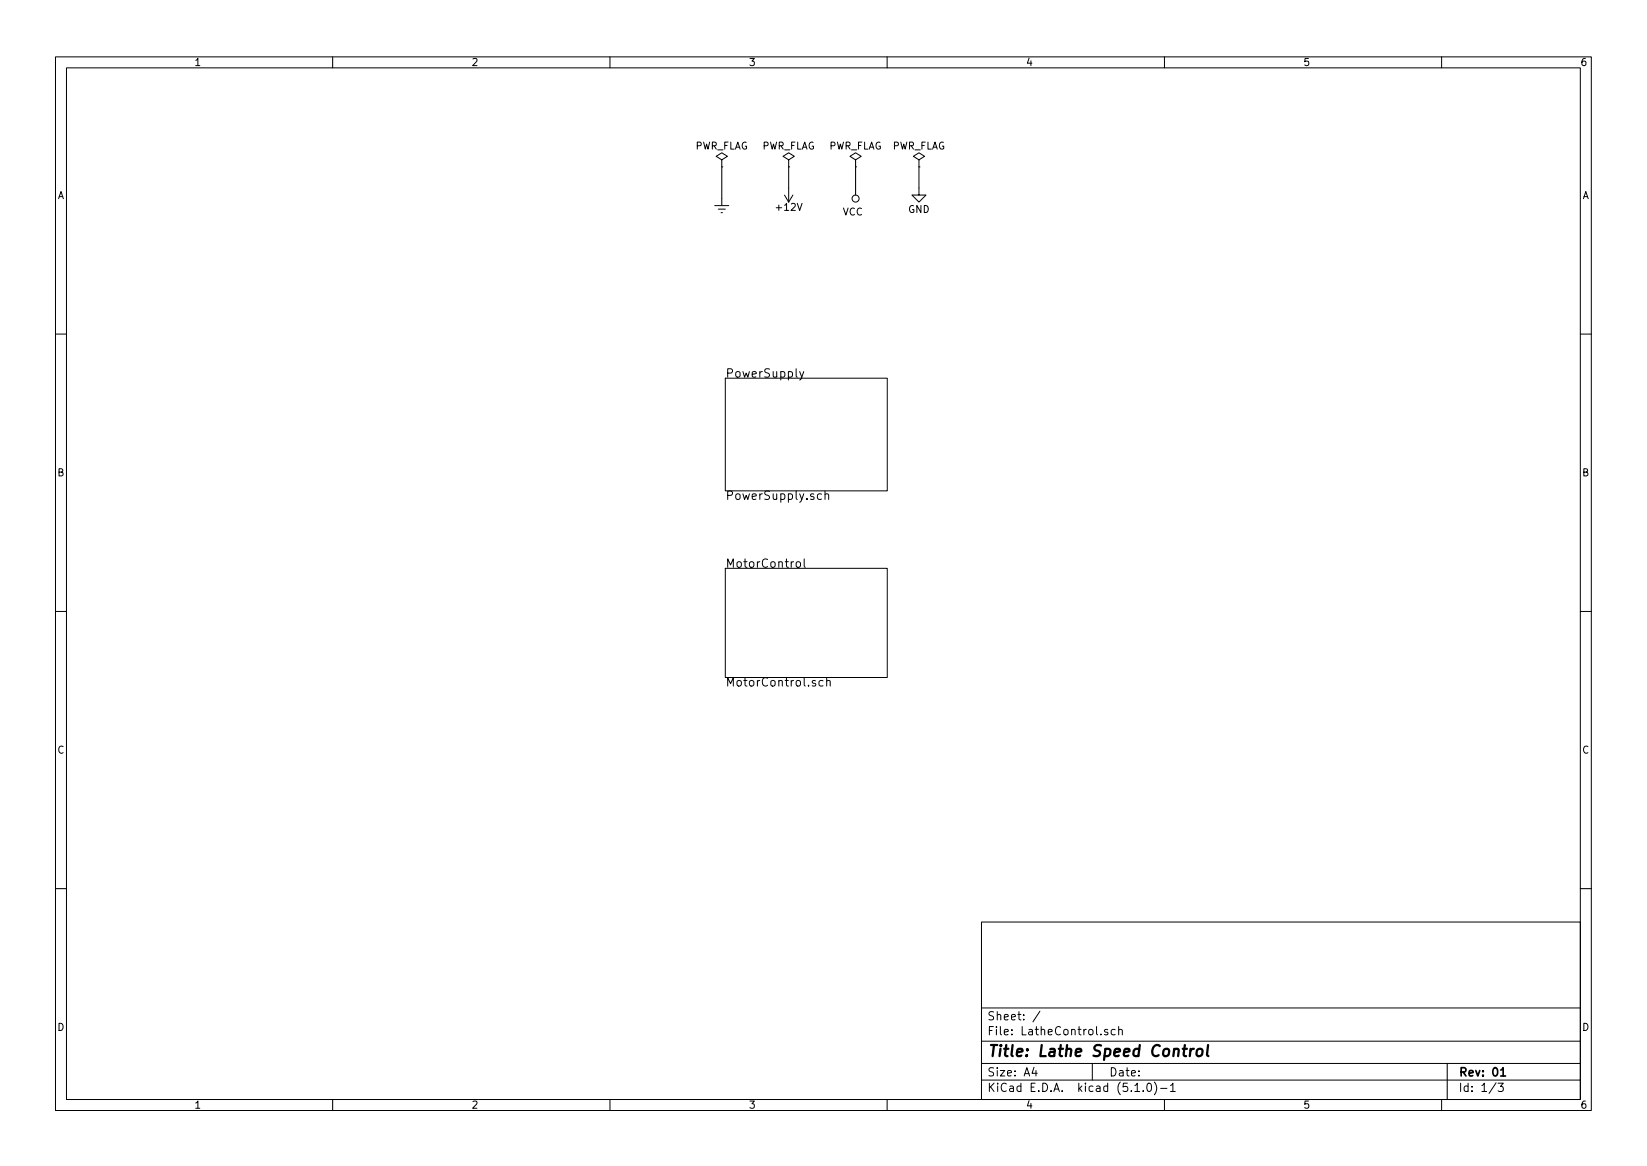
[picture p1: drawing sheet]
EESchema Schematic File Version 4
LIBS:LatheControl-cache
EELAYER 29 0
EELAYER END
$Descr A4 11693 8268
encoding utf-8
Sheet 1 3
Title "Lathe Speed Control"
Date ""
Rev "01"
Comp ""
Comment1 ""
Comment2 ""
Comment3 ""
Comment4 ""
$EndDescr
$Comp
L LatheControl-rescue:PWR_FLAG #FLG02
U 1 1
P 5600 1175
F 0 "#FLG02" H 5600 1250 50  0001 C CNN
F 1 "PWR_FLAG" H 5600 1325 50  0000 C CNN
F 2 "" H 5600 1175 50  0001 C CNN
F 3 "" H 5600 1175 50  0001 C CNN
	1    5600 1175
	1    0    0    -1  
$EndComp
$Comp
L LatheControl-rescue:PWR_FLAG #FLG04
U 1 1
P 6525 1175
F 0 "#FLG04" H 6525 1250 50  0001 C CNN
F 1 "PWR_FLAG" H 6525 1325 50  0000 C CNN
F 2 "" H 6525 1175 50  0001 C CNN
F 3 "" H 6525 1175 50  0001 C CNN
	1    6525 1175
	1    0    0    -1  
$EndComp
$Comp
L LatheControl-rescue:GND #PWR04
U 1 1
P 6525 1325
F 0 "#PWR04" H 6525 1075 50  0001 C CNN
F 1 "GND" H 6525 1175 50  0000 C CNN
F 2 "" H 6525 1325 50  0001 C CNN
F 3 "" H 6525 1325 50  0001 C CNN
	1    6525 1325
	1    0    0    -1  
$EndComp
$Comp
L LatheControl-rescue:+12V #PWR02
U 1 1
P 5600 1325
F 0 "#PWR02" H 5600 1175 50  0001 C CNN
F 1 "+12V" H 5600 1465 50  0000 C CNN
F 2 "" H 5600 1325 50  0001 C CNN
F 3 "" H 5600 1325 50  0001 C CNN
	1    5600 1325
	-1   0    0    1   
$EndComp
Wire Wire Line
	6525 1175 6525 1325
$Comp
L LatheControl-rescue:Earth #PWR01
U 1 1
P 5125 1400
F 0 "#PWR01" H 5125 1150 50  0001 C CNN
F 1 "Earth" H 5125 1250 50  0001 C CNN
F 2 "" H 5125 1400 50  0001 C CNN
F 3 "" H 5125 1400 50  0001 C CNN
	1    5125 1400
	1    0    0    -1  
$EndComp
$Comp
L LatheControl-rescue:PWR_FLAG #FLG01
U 1 1
P 5125 1175
F 0 "#FLG01" H 5125 1250 50  0001 C CNN
F 1 "PWR_FLAG" H 5125 1325 50  0000 C CNN
F 2 "" H 5125 1175 50  0001 C CNN
F 3 "" H 5125 1175 50  0001 C CNN
	1    5125 1175
	1    0    0    -1  
$EndComp
Wire Wire Line
	5125 1175 5125 1400
$Sheet
S 5150 2675 1150 800 
U 5AFD01F0
F0 "PowerSupply" 60
F1 "PowerSupply.sch" 60
$EndSheet
$Sheet
S 5150 4025 1150 775 
U 5AFD01F6
F0 "MotorControl" 60
F1 "MotorControl.sch" 60
$EndSheet
$Comp
L LatheControl-rescue:PWR_FLAG #FLG03
U 1 1
P 6075 1175
F 0 "#FLG03" H 6075 1250 50  0001 C CNN
F 1 "PWR_FLAG" H 6075 1325 50  0000 C CNN
F 2 "" H 6075 1175 50  0001 C CNN
F 3 "" H 6075 1175 50  0001 C CNN
	1    6075 1175
	1    0    0    -1  
$EndComp
Wire Wire Line
	6075 1175 6075 1325
$Comp
L power:VCC #PWR03
U 1 1
P 6075 1325
F 0 "#PWR03" H 6075 1175 50  0001 C CNN
F 1 "VCC" H 6093 1498 50  0000 C CNN
F 2 "" H 6075 1325 50  0001 C CNN
F 3 "" H 6075 1325 50  0001 C CNN
	1    6075 1325
	-1   0    0    1   
$EndComp
Wire Wire Line
	5600 1175 5600 1325
$EndSCHEMATC
